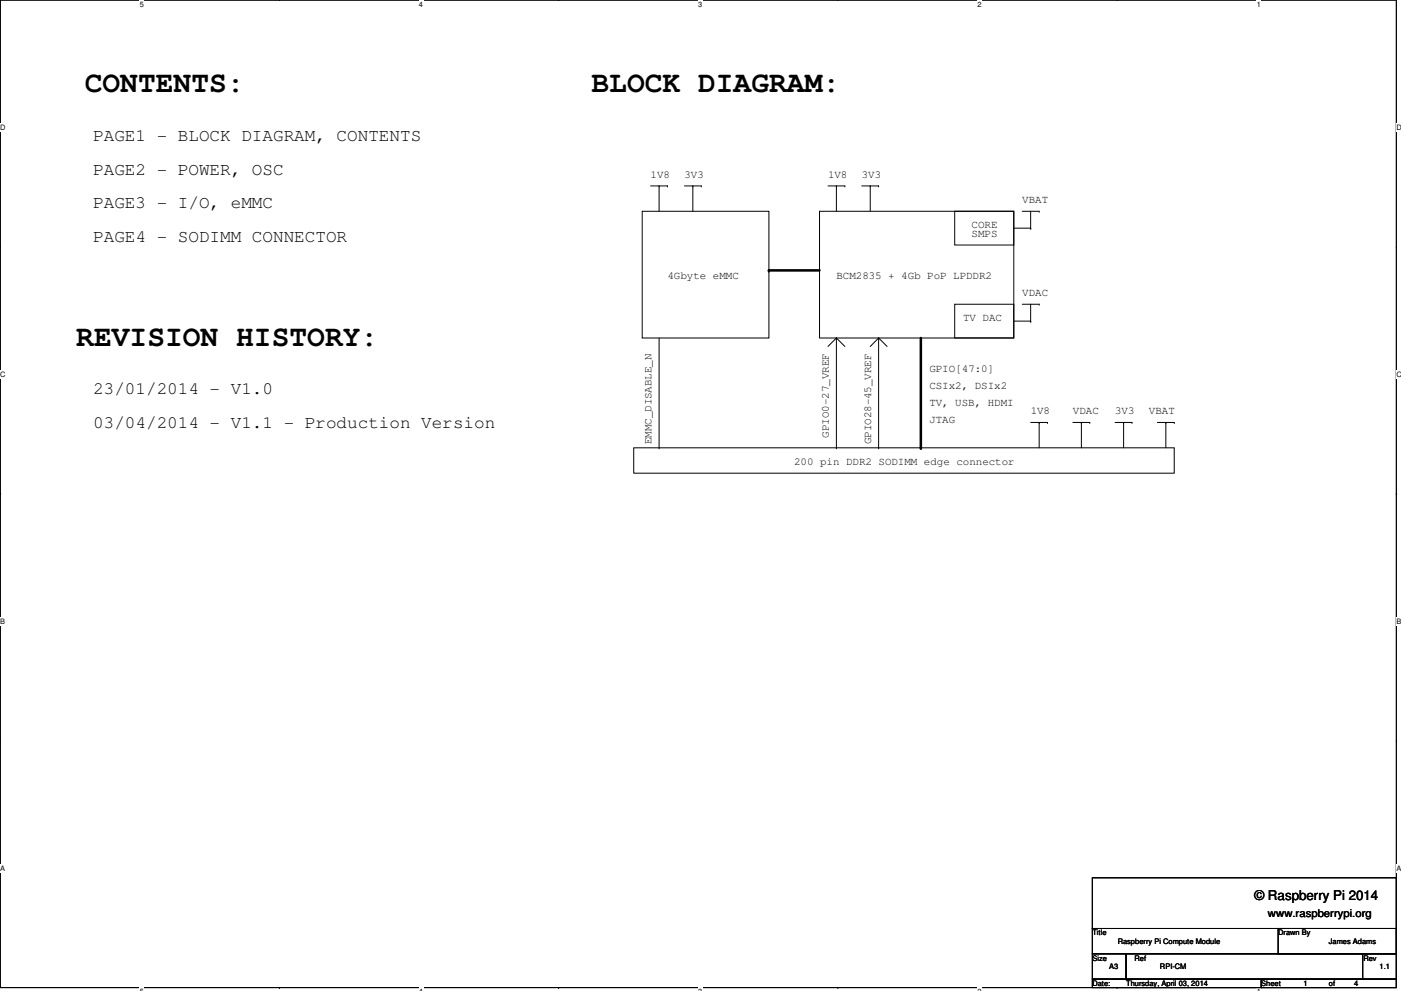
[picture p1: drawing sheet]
<svg xmlns="http://www.w3.org/2000/svg" width="594mm" height="420mm" viewBox="0 0 594 420" stroke-linecap="round" stroke-linejoin="round" font-family="sans-serif">
<path d="M.1 0h592v418.7h-592z" fill="none" stroke="#000" stroke-width=".42"/>
<g fill="#fff">
<path d="M59.3 0h1.7v3.5h-1.7z"/>
<path d="M59.3 418.7h1.7v1.3h-1.7z"/>
</g>
<g fill="#000">
<circle cx="118.5" cy="0" r=".17"/>
<circle cx="118.5" cy="418.7" r=".17"/>
</g>
<g fill="#fff">
<path d="M177.7 0h1.7v3.5h-1.7z"/>
<path d="M177.7 418.7h1.7v1.3h-1.7z"/>
</g>
<g fill="#000">
<circle cx="236.9" cy="0" r=".17"/>
<circle cx="236.9" cy="418.7" r=".17"/>
</g>
<g fill="#fff">
<path d="M296.1 0h1.7v3.5h-1.7z"/>
<path d="M296.1 418.7h1.7v1.3h-1.7z"/>
</g>
<g fill="#000">
<circle cx="355.3" cy="0" r=".17"/>
<circle cx="355.3" cy="418.7" r=".17"/>
</g>
<g fill="#fff">
<path d="M414.5 0h1.7v3.5h-1.7z"/>
<path d="M414.5 418.7h1.7v1.3h-1.7z"/>
</g>
<g fill="#000">
<circle cx="473.7" cy="0" r=".17"/>
<circle cx="473.7" cy="418.7" r=".17"/>
</g>
<g fill="#fff">
<path d="M532.9 0h1.7v3.5h-1.7z"/>
<path d="M532.9 418.7h1.7v1.3h-1.7z"/>
<path d="M.1 52.4h2.3v3.4h-2.3z"/>
<path d="M592.1 52.4h2v3.4h-2z"/>
<path d="M.1 157h2.3v3.5h-2.3z"/>
<path d="M592.1 157h2v3.5h-2z"/>
</g>
<g fill="#000">
<circle cx=".1" cy="104.7" r=".17"/>
<circle cx="592.1" cy="104.7" r=".17"/>
</g>
<g fill="#fff">
<path d="M.1 261.7h2.1v3.5h-2.1z"/>
<path d="M592.1 261.7h2v3.5h-2z"/>
</g>
<g fill="#000">
<circle cx=".1" cy="209.4" r=".17"/>
<circle cx="592.1" cy="209.4" r=".17"/>
</g>
<path d="M.1 209.4h.1M592.1 209.4h.1" fill="none" stroke="#000" stroke-width=".42"/>
<g fill="#fff">
<path d="M.1 366.4h2.1v3.4h-2.1z"/>
<path d="M592.1 366.4h2v3.4h-2z"/>
</g>
<g fill="#000">
<circle cx="279.5" cy="78.8" r=".17"/>
<circle cx="283" cy="78.8" r=".17"/>
<circle cx="293.8" cy="78.8" r=".17"/>
<circle cx="297.4" cy="78.8" r=".17"/>
<circle cx="354.7" cy="78.8" r=".17"/>
<circle cx="358.3" cy="78.8" r=".17"/>
<circle cx="369" cy="78.8" r=".17"/>
<circle cx="372.6" cy="78.8" r=".17"/>
<circle cx="437" cy="96.7" r=".17"/>
<circle cx="440.6" cy="89.6" r=".17"/>
<circle cx="326" cy="114.6" r=".53"/>
<circle cx="437" cy="136.1" r=".17"/>
<circle cx="440.6" cy="129" r=".17"/>
<circle cx="354.7" cy="143.3" r=".17"/>
<circle cx="372.6" cy="143.3" r=".17"/>
<circle cx="440.6" cy="179.1" r=".17"/>
<circle cx="444.2" cy="179.1" r=".17"/>
<circle cx="458.5" cy="179.1" r=".17"/>
<circle cx="462.1" cy="179.1" r=".17"/>
<circle cx="476.5" cy="179.1" r=".17"/>
<circle cx="480" cy="179.1" r=".17"/>
<circle cx="494.4" cy="179.1" r=".17"/>
<circle cx="497.9" cy="179.1" r=".17"/>
<circle cx="279.5" cy="189.9" r=".17"/>
<circle cx="354.7" cy="189.9" r=".17"/>
<circle cx="372.6" cy="189.9" r=".17"/>
<circle cx="390.5" cy="189.9" r=".53"/>
<circle cx=".1" cy="314" r=".17"/>
<circle cx="592.1" cy="314" r=".17"/>
</g>
<g fill="none" stroke="#000" stroke-width=".42">
<path d="M275.9 78.8h7.1M279.5 78.8v10.8M290.2 78.8h7.2M293.8 78.8v10.8M351.1 78.8h7.2M354.7 78.8v10.8M365.4 78.8h7.2M369 78.8v10.8M272.3 89.6h53.7v53.7h-53.7zM347.5 89.6h82.4v53.7h-82.4zM404.8 89.6h25.1v14.3h-25.1zM433.5 89.6h7.1"/>
<path d="M437 89.6v7.1h-7.1M404.8 129h25.1v14.3h-25.1zM433.5 129h7.1M437 129v7.1h-7.1M279.5 143.3v46.6M354.7 143.3v46.6M354.7 143.3l3.6 3.6M354.7 143.3l-3.6 3.6M372.6 143.3v46.6M372.6 143.3l3.6 3.6M372.6 143.3l-3.6 3.6M437 179.1h7.2"/>
<path d="M440.6 179.1v10.8M454.9 179.1h7.2M458.5 179.1v10.8M472.9 179.1h7.1M476.5 179.1v10.8M490.8 179.1h7.1M494.4 179.1v10.8M268.7 189.9h229.2v10.7h-229.2zM463.2 372.2h128.9v21.5h-128.9zM463.2 393.7h128.9v10.7h-128.9zM542 393.7h50.1v10.7h-50.1zM463.2 404.4h14.3v10.7h-14.3z"/>
<path d="M463.2 415.1h71.6v3.6h-71.6zM477.5 404.4h100.3v10.7h-100.3zM534.8 415.1h57.3v3.6h-57.3zM577.8 404.4h14.3v10.7h-14.3z"/>
</g>
<path d="M326 114.6h21.5M390.5 143.3v46.6" fill="none" stroke="#000" stroke-width="1.1"/>
<g font-size="12.5">
<text x="35.9" y="39.1">CONTENTS:</text>
<text x="250.8" y="39.1">BLOCK DIAGRAM:</text>
<text x="32.3" y="146.6">REVISION HISTORY:</text>
</g>
<g font-size="7.5">
<text x="39.5" y="59.7">PAGE1 - BLOCK DIAGRAM, CONTENTS</text>
<text x="39.5" y="74">PAGE2 - POWER, OSC</text>
<text x="39.5" y="88.3">PAGE3 - I/O, eMMC</text>
<text x="39.5" y="102.7">PAGE4 - SODIMM CONNECTOR</text>
<text x="39.5" y="167.1">23/01/2014 - V1.0</text>
<text x="39.5" y="181.4">03/04/2014 - V1.1 - Production Version</text>
</g>
<text font-size="5.7" x="532" y="381.6">© Raspberry Pi 2014</text>
<g font-size="4.6">
<text x="275.9" y="75.4">1V8</text>
<text x="290.2" y="75.4">3V3</text>
<text x="351.1" y="75.4">1V8</text>
<text x="365.4" y="75.4">3V3</text>
<text x="433.5" y="86.1">VBAT</text>
<text x="412" y="96.9">CORE</text>
<text x="412" y="100.4">SMPS</text>
<text x="283" y="118.3">4Gbyte eMMC</text>
<text x="354.7" y="118.3">BCM2835 + 4Gb PoP LPDDR2</text>
<text x="433.5" y="125.5">VDAC</text>
<text x="408.4" y="136.2">TV DAC</text>
<text x="394.1" y="157.7">GPIO[47:0]</text>
<text x="394.1" y="164.9">CSIx2, DSIx2</text>
<text x="394.1" y="172">TV, USB, HDMI</text>
<text x="394.1" y="179.2">JTAG</text>
<text x="437" y="175.6">1V8</text>
<text x="454.9" y="175.6">VDAC</text>
<text x="472.9" y="175.6">3V3</text>
<text x="487.2" y="175.6">VBAT</text>
<text x="351.4" y="185.5" transform="rotate(-90 351.4 185.5)">GPIO0-27_VREF</text>
<text x="276.3" y="188.4" transform="rotate(-90 276.3 188.4)">EMMC_DISABLE_N</text>
<text x="369.4" y="188.4" transform="rotate(-90 369.4 188.4)">GPIO28-45_VREF</text>
<text x="336.8" y="197.1">200 pin DDR2 SODIMM edge connector</text>
<text x="537.7" y="388.8">www.raspberrypi.org</text>
</g>
<g font-size="3.2">
<text x="463.2" y="396.5">Title</text>
<text x="474" y="400.1">Raspberry Pi Compute Module</text>
<text x="542" y="396.5">Drawn By</text>
<text x="563.5" y="400.1">James Adams</text>
<text x="463.2" y="407.2">Size</text>
<text x="481.1" y="407.2">Ref</text>
<text x="578.1" y="407.6">Rev</text>
<text x="470.4" y="410.8">A3</text>
<text x="491.9" y="410.8">RPI-CM</text>
<text x="585" y="410.8">1.1</text>
<text x="463.2" y="418">Date:</text>
<text x="477.5" y="418">Thursday, April 03, 2014</text>
<text x="534.8" y="418">Sheet</text>
<text x="552.7" y="418">1</text>
<text x="563.5" y="418">of</text>
<text x="574.2" y="418">4</text>
</g>
<g font-size="3.1">
<text x="59.3" y="2.8">5</text>
<text x="177.7" y="2.8">4</text>
<text x="296.1" y="2.8">3</text>
<text x="414.5" y="2.8">2</text>
<text x="532.9" y="2.8">1</text>
<text x=".1" y="55.2">D</text>
<text x="592.1" y="55.2">D</text>
<text x=".1" y="159.8">C</text>
<text x="592.1" y="159.8">C</text>
<text x=".1" y="264.5">B</text>
<text x="592.1" y="264.5">B</text>
<text x=".1" y="369.1">A</text>
<text x="592.1" y="369.1">A</text>
</g>
</svg>
